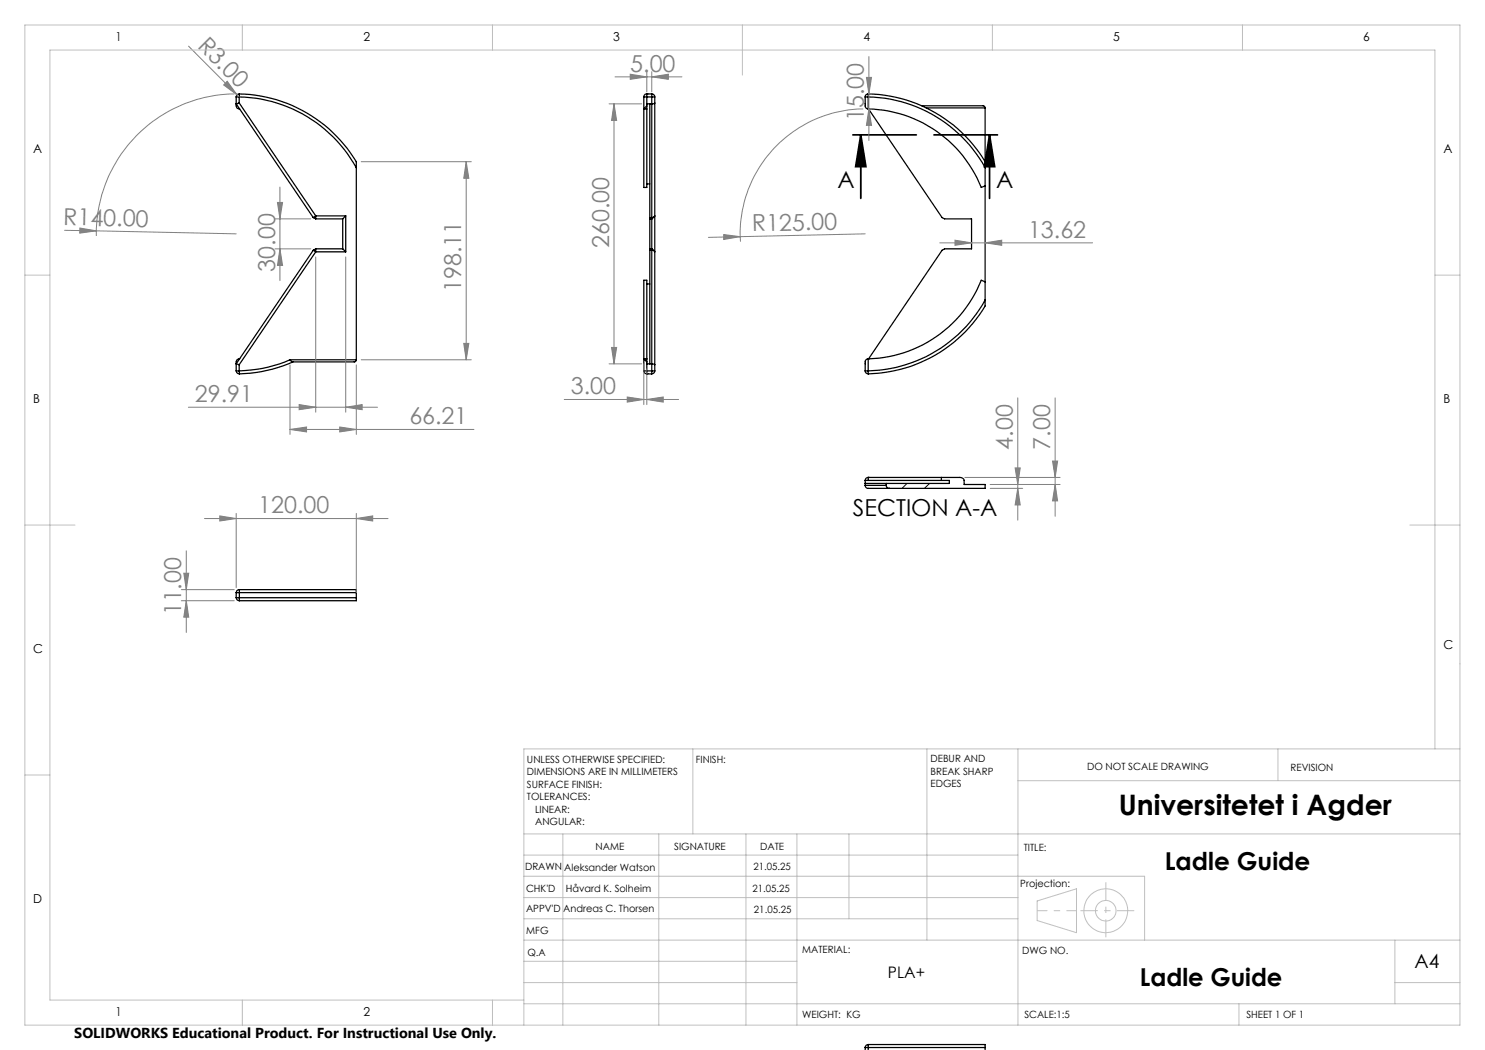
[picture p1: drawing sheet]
<svg xmlns="http://www.w3.org/2000/svg" width="297mm" height="210mm" viewBox="0 0 297 210" stroke-linecap="round" stroke-linejoin="round" font-family="sans-serif">
<g fill="none" stroke="#000" stroke-width=".25">
<path d="M47.2 19.4h.6M47.2 19.4v1.8a.61 .61 0 0 0 .7 .6M47.8 19.4a27.4 27.4 0 0 1 23.5 14.1M47.8 19.4v1.2M47.9 18.8l-.1 .6M47.9 18.8a27.8 27.8 0 0 1 23.4 13.7v1M47.9 18.8a.6 .6 0 0 0-.7 .6M128.8 19.4h.6M128.8 19.4v2.4M129.4 18.8h.1M129.4 18.8a.6 .6 0 0 0-.6 .6M129.4 18.8v.6"/>
<path d="M129.4 18.8h1M129.4 19.4v1.8M129.4 19.4h1M130.4 19.4h.6M130.4 18.8a.6 .6 0 0 1 .6 .6M130.4 18.8v.6M130.4 19.4v54.8M131 19.4v54.8M173 19.4v1.8a.6 .6 0 0 0 .6 .6M173 19.4h.6M173.6 19.4a27.4 27.4 0 0 1 23.4 14.1M173.6 18.8v.6"/>
<path d="M173.6 18.8a28.1 28.1 0 0 1 23.4 13.5M173.6 18.8a.55 .55 0 0 0-.6 .6M173.6 19.4v2.4M47.8 20.6l-.6 .2 15.5 22.7M47.8 20.6l15.3 22.6M71.3 33.5v38.5M128.8 21.8h.1M128.8 21.8v15.7h.6v-15.7M128.8 21.8h.6M129.4 21.2l-.6 .6M129.4 21.2v.6M129.4 36.8h.6"/>
<path d="M130 20.8v52M131 20.6l-.4 .2h-1.2M173.6 21.8a25 25 0 0 1 22.7 15.7l.7-.3M173.6 21.8h.1M173.7 21.8l14.7 21.7 .5 .3h5.4v6h-5.4l-.5 .3-14.7 21.7M184.4 21.2h12.2l.3 .1 .1 .3M185.2 21.6h11.8M197 32.3v1.2M197 21.6v10.7M197 33.5v26.5M62.7 50.1l.4 .3M62.7 50.1l-15.5 22.7 .6 .1"/>
<path d="M62.7 43.5l.4 .3M63.1 43.2l-.4 .3M63.1 49.8l-.4 .3M63.1 43.2v.6M63.1 49.8v.6M63.1 49.8h5.4M63.1 50.4h6M63.1 50.4l-15.3 22.5M63.1 43.2h6M63.1 43.8h5.4M68.5 49.8l.6 .6M68.5 43.8v6"/>
<path d="M69.1 43.2v7.2M69.1 43.2l-.6 .6M129.4 56.8h.6M130 50.1h.6l.4 .3M130 49.8h.4l.4 .4M130.8 43.3l-.4 .5h-.4M131 43.2l-.4 .3h-.6M197 60v1a27.5 27.5 0 0 1-23.4 13.8M197 60a27.6 27.6 0 0 1-23.4 14.2M197 56.4l-.7-.4a25.1 25.1 0 0 1-22.7 15.8M47.2 74.2h.6M47.2 74.2a.67 .67 0 0 0 .7 .6"/>
<path d="M47.8 74.2l.1 .6M47.8 72.9v1.3M47.9 71.8a.64 .64 0 0 0-.7 .6v1.8M58 72a26.7 26.7 0 0 1-10.2 2.2M58 72l.5 .4h12.4l.4-.4M58 72h13.3M58.6 72.4a29.3 29.3 0 0 1-10.7 2.4M128.8 71.8l.6 .6M128.8 74.2h.6M128.8 71.8h.1M128.8 74.2a.6 .6 0 0 0 .6 .6M128.8 71.8v-15.8h.6v15.8"/>
<path d="M128.8 71.8h.6M128.8 71.8v2.4M129.4 72.8h1.1l.5 .1M129.4 71.8v.6M129.4 74.8h.1M129.4 74.2v.6M129.4 74.8h1M129.4 72.4v1.8M129.4 74.2h1M130.4 74.2h.6M130.4 74.2v.6M131 74.2a.6 .6 0 0 1-.6 .6"/>
<path d="M173 74.2a.6 .6 0 0 0 .6 .6M173 74.2h.6M173.6 74.2v.6M173.6 71.8a.6 .6 0 0 0-.6 .6v1.8M173.6 71.8h.1M173.6 71.8v2.4M173 96.1h.6M173 96.1v1M173 97.1h4.2M173.6 95.5h.1M173.6 95.5h14.7M173.6 96.1h14.7"/>
<path d="M173.6 95.5l-.5 .2-.1 .4M173.6 95.5v.6M177.2 97.1l.3 .5 .4 .1M177.2 96.7v.4M188.3 95.5h3.6a.83 .83 0 0 1 .9 .6v.8h4.2v.8h-23.5l-.4-.3-.1-.3M188.3 96.1h1.6v.6h-16.9M188.3 95.5v.6M47.2 119.5h.7M47.2 118.5h.7M47.2 119.5a.6 .6 0 0 0 .6 .6M47.2 118.5v1M47.8 117.9a.6 .6 0 0 0-.6 .6"/>
<path d="M47.8 117.9l.1 .6M47.8 117.9h23.5v.6M47.9 119.5l-.1 .6M47.9 119.5h23.4M47.9 118.5h23.4M47.9 118.5v1M71.3 119.5v.6h-23.5M71.3 118.5v1M173 209.5h.6M173 209.5v.6M173.6 208.9a.6 .6 0 0 0-.6 .6M173.6 208.9v.6"/>
<path d="M173.6 209.5h23.4M173.6 208.9h23.4v.6M173.6 209.5v.6M197 209.5v.6"/>
</g>
<path d="M181.4 96.7l-1 1M185.9 96.7l-1 1" fill="none" stroke="#000" stroke-width=".2"/>
<path d="M170.6 27h12.7M172.2 27l1 6.3h-2.1zM172.2 27v12.7M186.8 27h12.7M197.9 27l1 6.3h-2zM197.9 27v12.7" fill="none" stroke="#000" stroke-width=".35"/>
<g fill="none" stroke="#808080" stroke-width=".2">
<path d="M37.7 9.2l9.7 9.8M45.4 16.3l2 2.7-2.7-2zM46.9 18.8a27.9 27.9 0 0 0-27.6 28.4M47.4 19l.4 .4M123 15.4h13.4M126 14.8l3.4 .6-3.4 .5zM129.4 14.3v4.1M130.4 15.4l3.3-.6v1.1zM130.4 14.3v4.1M173.3 15.5h1l-.5 3.3zM173.8 11.3v16.8M174 18.8h.8"/>
<path d="M56 37.4v18.7M72.2 32.3h22.1M93.2 32.3l.6 3.4h-1.1zM93.2 32.3v39.7M121.8 20.8h6.5M122.8 20.8v52M122.8 20.8l.5 3.3h-1zM172.6 21.8a24.9 24.9 0 0 0-24.5 26.5M173.8 21.8l.5 3.3h-1zM174 21.8h.8M12.9 46.1l6.4 .1M16 45.6l3.3 .6-3.4 .4z"/>
<path d="M19.3 46.2l27.9 .6M55 43.8h7.2M55 49.8h7.2M55.5 40.5h1l-.5 3.3zM56 49.8l.5 3.3h-1zM63.1 51.4v31M69.1 51.4v31M144.7 46.9l3.3 .4-3.3 .6zM173 46.8l-31.3 .7M188 48.6h30.5M191 48l3.3 .6-3.3 .5zM197 48.6l3.3-.6v1.1z"/>
<path d="M58 73v13.9M71.3 73v13.9M72.2 72h22.1M92.7 68.7h1.1l-.6 3.3zM112.9 79.9h22.8M121.8 72.8h6.5M122.3 69.5h1l-.5 3.3zM125.4 79.4l3.4 .5-3.4 .5zM128.8 72.8v8.1M129.4 79.9l3.2-.5v1zM129.4 73.8v7.1M203.6 79.6v24.4"/>
<path d="M211 79.6v23.6M37.7 81.4h37.8M58 85.9l3.3-.5v1zM58 85.9h36.8M59.8 80.9l3.3 .5-3.3 .5zM67.9 85.4l3.4 .5-3.4 .5zM69.1 81.4l3.3-.5v1zM193 95.5h19M198 97.7h6.5M203 93.6h1l-.4 3.3zM203.6 97.7l.4 3.3h-1zM210.5 92.2h1l-.5 3.3z"/>
<path d="M211 96.9l.5 3.3h-1zM212 96.9h-14M36.3 117.9h10.5M36.8 114.6h.9l-.4 3.3zM37.3 110.2v16.3M40.9 103.7h36.7M44 103.2l3.2 .5-3.2 .5zM47.2 102.7v14.8M71.3 103.7l3.2-.5v1zM71.3 102.7v15.8M36.3 120.1h10.5M37.3 120.1l.4 3.3h-.9z"/>
</g>
<g fill="none" stroke="#c0c0c0" stroke-width=".2">
<path d="M5 5h287v200h-287zM48.5 5v5M98.5 5v5M148.5 5v10M198.5 5v5M248.5 5v5M5 55h5M287 55h5M5 105h10M282 105h10M5 155h5M138.6 149.8v17"/>
<path d="M185.4 149.8v38.2M203.6 149.8v55.2M203.6 156.1h88.4M255.6 149.8v6.3M287 149.8v-139.8h-277v190h94.8M292 149.8h-187.2v55.2M104.8 166.8h187.2M104.8 175.3h124.1v12.7M104.8 179.5h98.8M104.8 171h98.8M112.6 166.8v38.2M131.8 166.8v38.2"/>
<path d="M149.2 166.8v38.2M159.4 166.8v38.2M169.8 166.8v17M104.8 183.8h98.8M104.8 196.5h54.6M104.8 192.3h54.6M104.8 188h187.2M207.4 180.2l7.9-2.4v8.7l-7.9-2.4zM279 196.5h13M279 188v12.8M48.5 200v5M98.5 200v5"/>
<path d="M104.8 200.8h187.2M247.8 200.8v4.2"/>
<circle cx="221.2" cy="182.2" r="4.4"/>
<circle cx="221.2" cy="182.1" r="2.06"/>
</g>
<path d="M207.5 182.1h7.8" fill="none" stroke="#c0c0c0" stroke-width=".2" stroke-dasharray="15.2 1.3 1.3 1.3" stroke-dashoffset="13.2" stroke-linecap="butt"/>
<path d="M221.2 176.5v11" fill="none" stroke="#c0c0c0" stroke-width=".2" stroke-dasharray="15.2 1.3 1.3 1.3" stroke-dashoffset="11.6" stroke-linecap="butt"/>
<path d="M216.1 182.1h10.8" fill="none" stroke="#c0c0c0" stroke-width=".2" stroke-dasharray="15.2 1.3 1.3 1.3" stroke-dashoffset="11.8" stroke-linecap="butt"/>
<path d="M197.9 27l1 6.3h-2zM172.2 27l1 6.3h-2.1z" fill="#000"/>
<g fill="#808080">
<path d="M45.4 16.3l2 2.7-2.7-2z"/>
<path d="M16 45.6l3.3 .6-3.4 .4z"/>
<path d="M144.7 46.9l3.3 .4-3.3 .6z"/>
<path d="M69.1 81.4l3.3-.5v1zM59.8 80.9l3.3 .5-3.3 .5zM71.3 103.7l3.2-.5v1zM44 103.2l3.2 .5-3.2 .5zM130.4 15.4l3.3-.6v1.1zM126 14.8l3.4 .6-3.4 .5z"/>
<path d="M58 85.9l3.3-.5v1zM67.9 85.4l3.4 .5-3.4 .5z"/>
<path d="M129.4 79.9l3.2-.5v1zM125.4 79.4l3.4 .5-3.4 .5z"/>
<path d="M173.8 21.8l.5 3.3h-1zM173.3 15.5h1l-.5 3.3zM203.6 97.7l.4 3.3h-1zM203 93.6h1l-.4 3.3z"/>
<path d="M122.8 20.8l.5 3.3h-1zM122.3 69.5h1l-.5 3.3z"/>
<path d="M93.2 32.3l.6 3.4h-1.1zM92.7 68.7h1.1l-.6 3.3zM55.5 40.5h1l-.5 3.3zM56 49.8l.5 3.3h-1zM210.5 92.2h1l-.5 3.3zM211 96.9l.5 3.3h-1z"/>
<path d="M36.8 114.6h.9l-.4 3.3zM37.3 120.1l.4 3.3h-.9z"/>
<path d="M191 48l3.3 .6-3.3 .5zM197 48.6l3.3-.6v1.1z"/>
</g>
<text font-size="5.6" x="223.7" y="163">Universitetet i Agder</text>
<g font-size="4.9">
<text x="232.9" y="174">Ladle Guide</text>
<text x="228" y="197.1">Ladle Guide</text>
</g>
<g font-size="4.7" fill="#808080">
<text x="39.4" y="9.4" transform="rotate(45 39.4 9.4)">R3.00</text>
<text x="126.1" y="14.3">5.00</text>
<text x="172.8" y="24.2" transform="rotate(-90 172.8 24.2)">15.00</text>
<text x="12.7" y="45" transform="rotate(1 12.7 45)">R140.00</text>
<text x="150.4" y="46.3" transform="rotate(-1 150.4 46.3)">R125.00</text>
<text x="205.6" y="47.5">13.62</text>
<text x="121.8" y="49.6" transform="rotate(-90 121.8 49.6)">260.00</text>
<text x="55" y="54.3" transform="rotate(-90 55 54.3)">30.00</text>
<text x="92.3" y="58.4" transform="rotate(-90 92.3 58.4)">198.11</text>
<text x="39" y="80.4">29.91</text>
<text x="114.2" y="78.9">3.00</text>
<text x="81.9" y="84.9">66.21</text>
<text x="202.5" y="89.9" transform="rotate(-90 202.5 89.9)">4.00</text>
<text x="210" y="89.9" transform="rotate(-90 210 89.9)">7.00</text>
<text x="51.7" y="102.7">120.00</text>
<text x="36.3" y="123.1" transform="rotate(-90 36.3 123.1)">11.00</text>
</g>
<g font-size="4.7">
<text x="167.5" y="37.6">A</text>
<text x="199.3" y="37.6">A</text>
<text x="170.6" y="103.2">SECTION A-A</text>
</g>
<text font-size="3.9" x="282.9" y="193.6">A4</text>
<text font-size="3.2" x="177.6" y="195.7">PLA+</text>
<text font-size="2.9" x="14.9" y="207.6">SOLIDWORKS Educational Product. For Instructional Use Only.</text>
<g font-size="2.5">
<text x="23.1" y="8.2">1</text>
<text x="72.7" y="8.2">2</text>
<text x="122.7" y="8.2">3</text>
<text x="172.7" y="8.2">4</text>
<text x="222.7" y="8.2">5</text>
<text x="272.7" y="8.2">6</text>
<text x="6.7" y="30.7">A</text>
<text x="288.7" y="30.7">A</text>
<text x="6.7" y="80.7">B</text>
<text x="288.7" y="80.7">B</text>
<text x="6.7" y="130.7">C</text>
<text x="288.7" y="129.7">C</text>
<text x="6.7" y="180.7">D</text>
<text x="23.1" y="203.2">1</text>
<text x="72.7" y="203.2">2</text>
</g>
<g font-size="2">
<text x="105.4" y="152.6">UNLESS OTHERWISE SPECIFIED:</text>
<text x="105.4" y="155.1">DIMENSIONS ARE IN MILLIMETERS</text>
<text x="139.2" y="152.6">FINISH:</text>
<text x="186.1" y="152.5">DEBUR AND</text>
<text x="186.1" y="155">BREAK SHARP</text>
<text x="217.4" y="154">DO NOT SCALE DRAWING</text>
<text x="258.1" y="154.2">REVISION</text>
<text x="105.4" y="157.6">SURFACE FINISH:</text>
<text x="105.4" y="160.1">TOLERANCES:</text>
<text x="186.1" y="157.5">EDGES</text>
<text x="107" y="162.6">LINEAR:</text>
<text x="107" y="165.1">ANGULAR:</text>
<text x="119.1" y="170">NAME</text>
<text x="134.8" y="169.9">SIGNATURE</text>
<text x="150.7" y="173.9">21.05.25</text>
<text x="152" y="169.9">DATE</text>
<text x="204.8" y="170.2">TITLE:</text>
<text x="105" y="174.1">DRAWN</text>
<text x="105.2" y="178.3">CHK'D</text>
<text x="112.9" y="174.1">Aleksander Watson</text>
<text x="113.2" y="178.3">Håvard K. Solheim</text>
<text x="150.5" y="178.3">21.05.25</text>
<text x="204.1" y="177.4">Projection:</text>
<text x="105.2" y="182.4">APPV'D</text>
<text x="112.6" y="182.4">Andreas C. Thorsen</text>
<text x="150.8" y="182.6">21.05.25</text>
<text x="105.3" y="186.8">MFG</text>
<text x="105.5" y="191.1">Q.A</text>
<text x="160.5" y="190.5">MATERIAL:</text>
<text x="204.4" y="190.8">DWG NO.</text>
<text x="160.4" y="203.5">WEIGHT: KG</text>
<text x="204.9" y="203.6">SCALE:1:5</text>
<text x="249.3" y="203.6">SHEET 1 OF 1</text>
</g>
</svg>
